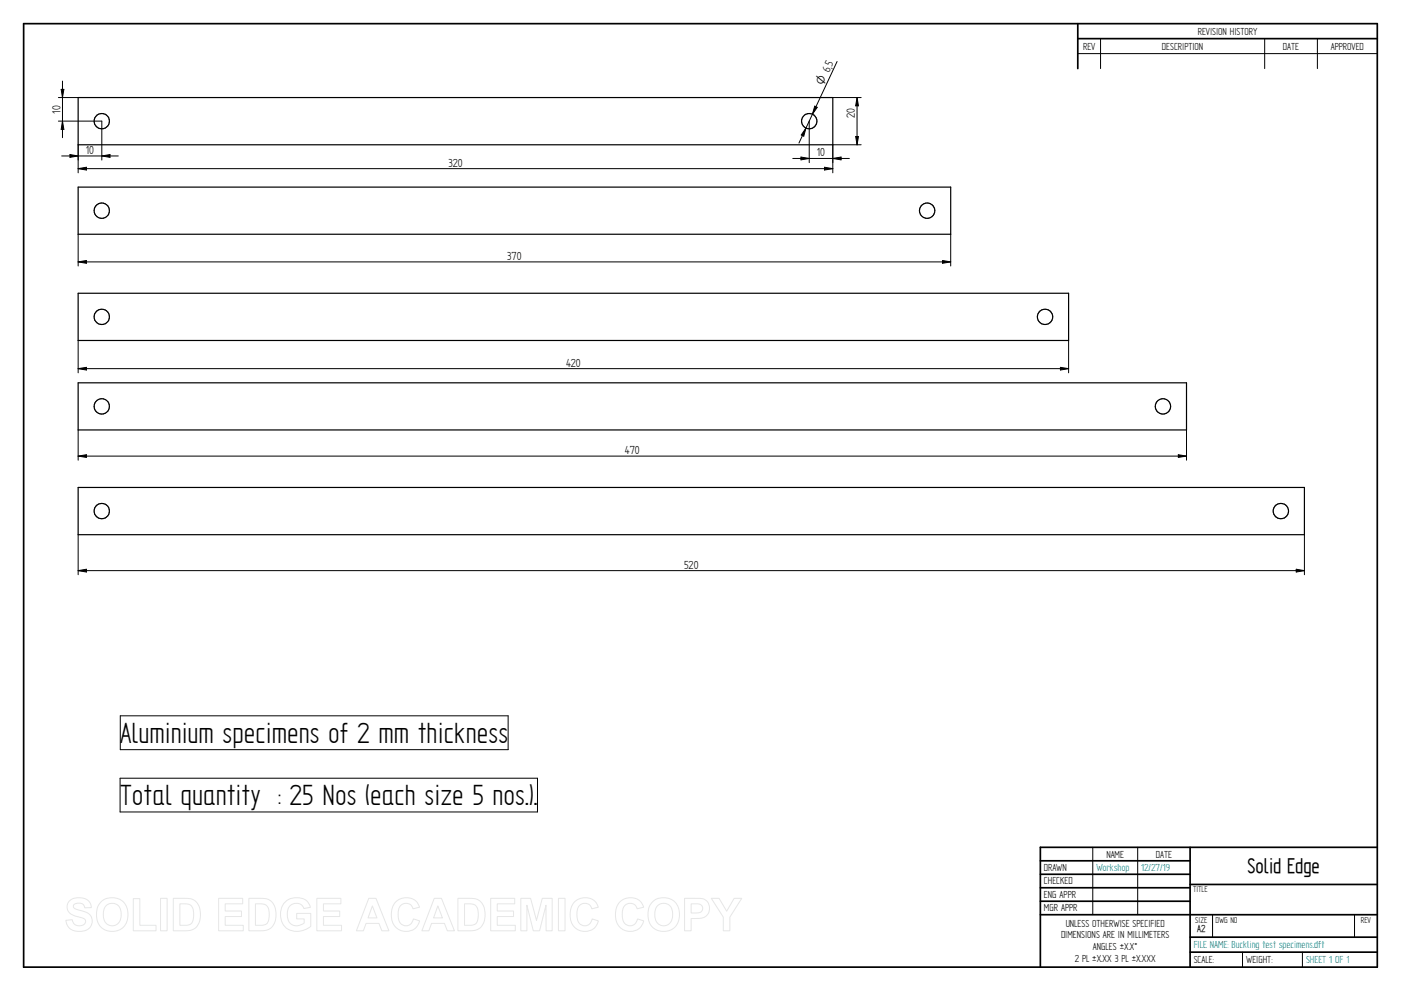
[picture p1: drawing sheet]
<svg xmlns="http://www.w3.org/2000/svg" width="594mm" height="420mm" viewBox="0 0 594 420" stroke-linecap="round" stroke-linejoin="round" font-family="sans-serif">
<g fill="none" stroke="#000" stroke-width=".72">
<path d="M10 10h574v400h-574zM457 10v19.1M457 16.4h127M504.6 359.2v50.8M584 359.2h-142.9v50.8M441.1 365h63.5M441.1 370.7h63.5M441.1 376.4h63.5M504.6 375h79.4M441.1 382.1h63.5M441.1 387.8h142.9M504.6 397.3h79.4"/>
<path d="M504.6 403.7h79.4"/>
</g>
<g fill="none" stroke="#000" stroke-width=".42">
<path d="M466.7 16.4v12.7M536.3 16.4v12.7M558.6 16.4v12.7M25.9 37.9h1.2l-.6 3.5zM26.5 34.4v24M355 26.1l-10.5 22.3M457 22.7h127M24.8 41.4h8.3M24.8 51.4h18.4v16.5M26.5 51.4l.6 3.5h-1.2zM341.8 54.3l-1 3.4-1-.5zM343.1 51.4v17.6"/>
<path d="M344.5 48.4l-5.7 12.3M345.5 45l1 .5-2 2.9zM353.1 41.4h12.1M362.8 57.9h1.2l-.6 3.5zM363.4 41.4l.6 3.5h-1.2zM363.4 41.4v20M26.2 66.1h24M29.7 65.5l3.4 .6-3.4 .6zM33.1 61.4v11.9M33.1 71.5l3.6-.6v1.2zM33.1 71.5h320M43.2 66.1l3.4-.6v1.2z"/>
<path d="M336.2 67.2h24M339.6 66.6l3.5 .6-3.5 .6zM349.6 70.9l3.5 .6-3.5 .6zM353.1 67.2l3.6-.6v1.2zM365.2 61.4h-12.1v11.9M33.1 99.3v13.5M403.1 99.3v13.5M33.1 111l3.6-.6v1.2zM33.1 111h370M399.7 110.4l3.4 .6-3.4 .6zM33.1 144.4v13.7M33.1 156.3l3.6-.6v1.2z"/>
<path d="M33.1 156.3h420M449.7 155.7l3.4 .6-3.4 .6zM453.1 144.4v13.7M33.1 182.3v12.8M33.1 193.4l3.6-.6v1.1zM33.1 193.4h470M499.7 192.8l3.4 .6-3.4 .5zM503.1 182.3v12.8M33.1 226.7v17M553.1 226.7v17M33.1 241.9l3.6-.6v1.2zM33.1 241.9h520"/>
<path d="M549.6 241.3l3.5 .6-3.5 .6zM51 303.5h164.5v14.3h-164.5zM50.9 329.9h177v14.4h-177zM463.4 359.2v28.6M482.4 359.2v28.6M514.2 387.9v9.4M574.4 387.9v9.4M526.9 403.7v6.3M552.3 403.7v6.3"/>
</g>
<g fill="none" stroke="#000" stroke-width=".51">
<path d="M33.1 41.4h320v20h-320zM33.1 79.3h370v20h-370zM33.1 124.3h420v20.1h-420zM33.1 162.3h470v20h-470zM33.1 206.7h520v20h-520z"/>
<circle cx="43.1" cy="51.4" r="3.3"/>
<circle cx="343.1" cy="51.4" r="3.3"/>
<circle cx="43.1" cy="89.3" r="3.2"/>
<circle cx="393.2" cy="89.3" r="3.3"/>
<circle cx="43.1" cy="134.4" r="3.3"/>
<circle cx="443.1" cy="134.3" r="3.3"/>
<circle cx="43.1" cy="172.3" r="3.2"/>
<circle cx="493.1" cy="172.3" r="3.3"/>
<circle cx="43.1" cy="216.7" r="3.3"/>
<circle cx="543.1" cy="216.7" r="3.3"/>
</g>
<g fill="#000">
<path d="M25.9 37.9h1.2l-.6 3.5zM26.5 51.4l.6 3.5h-1.2zM341.8 54.3l-1 3.4-1-.5zM345.5 45l1 .5-2 2.9zM362.8 57.9h1.2l-.6 3.5zM363.4 41.4l.6 3.5h-1.2zM29.7 65.5l3.4 .6-3.4 .6zM33.1 71.5l3.6-.6v1.2zM43.2 66.1l3.4-.6v1.2zM339.6 66.6l3.5 .6-3.5 .6zM349.6 70.9l3.5 .6-3.5 .6zM353.1 67.2l3.6-.6v1.2z"/>
<path d="M33.1 111l3.6-.6v1.2zM399.7 110.4l3.4 .6-3.4 .6zM33.1 156.3l3.6-.6v1.2zM449.7 155.7l3.4 .6-3.4 .6zM33.1 193.4l3.6-.6v1.1zM499.7 192.8l3.4 .6-3.4 .5zM33.1 241.9l3.6-.6v1.2zM549.6 241.3l3.5 .6-3.5 .6z"/>
</g>
<g fill="none" stroke="#e6e6e6" stroke-width=".42">
<path d="M29.6 381.8a6.5 6.5 0 0 1 8.5 .8l.6 2.2-2.8 .1a2.7 2.7 0 0 0-2.1-2 2.7 2.7 0 0 0-2.7 1.1 1.87 1.87 0 0 0 2.2 1.8l1.4 .4a4.4 4.4 0 0 1 4 6.2 6.4 6.4 0 0 1-9.1 1.3l-1.2-1.8-.5-1.7 2.7-.3a2.94 2.94 0 0 0 2.6 2.6 2.94 2.94 0 0 0 3.1-1.9 2.67 2.67 0 0 0-2.9-1.8 4.9 4.9 0 0 1-5-4.3l.4-1.6zM42.8 382.4a6.9 6.9 0 0 1 8.3-.8 6.9 6.9 0 0 1 3 7.7 6.7 6.7 0 0 1-8 5.5 6.7 6.7 0 0 1-5.1-8.3 6.1 6.1 0 0 1 1.8-4.1zM44.8 384.2a3.9 3.9 0 0 1 4.6-.8 3.9 3.9 0 0 1 2 4.3 3.8 3.8 0 0 1-1.9 4.3 3.8 3.8 0 0 1-4.6-.7 6.6 6.6 0 0 1-.1-7.1zM56.5 381h2.8v11.3h6.9v2.3h-9.7zM68.1 380.9h2.8v13.7h-2.8zM73.5 380.9h5a5.9 5.9 0 0 1 6.5 7 5.9 5.9 0 0 1-6.3 6.7h-5.2zM76.3 383.2h1.8a3.4 3.4 0 0 1 4 3.9v1.2a3.2 3.2 0 0 1-3.8 4h-2zM92.7 380.9h10.2v2.3h-7.4v3h6.9v2.4h-6.9v3.7h7.7v2.3h-10.5zM105.5 380.9h5.1a5.9 5.9 0 0 1 6.4 7 5.9 5.9 0 0 1-6.3 6.7h-5.2zM108.3 383.2h1.9a3.4 3.4 0 0 1 4 3.9v1.2a3.2 3.2 0 0 1-3.8 4h-2.1zM120.9 382.4a7.3 7.3 0 0 1 9.7 .1l1 2.2-2.7 .5a3.7 3.7 0 0 0-4.6-2 3.7 3.7 0 0 0-2.5 4.4 4.2 4.2 0 0 0 2.2 4.5 4.2 4.2 0 0 0 5-.8v-1.7h-3.2v-2.3h6v5.4a8.1 8.1 0 0 1-11.8-.8 8.3 8.3 0 0 1 .9-9.5zM134.4 380.9h10.2v2.3h-7.4v3h6.9v2.4h-6.9v3.7h7.6v2.3h-10.4z"/>
<path d="M156.4 380.9h3l5.5 13.7h-3l-1.2-3.1h-5.5l-1.1 3.1h-3zM157.9 384.1l1.9 5.1h-3.7zM167.7 382.5a6 6 0 0 1 10.2 2.1l-2.8 .7a3.2 3.2 0 0 0-3.9-2.2 3.2 3.2 0 0 0-2.4 3.8 4.6 4.6 0 0 0 2.5 5.5 3.2 3.2 0 0 0 4-2.8l2.6 .8a6.1 6.1 0 0 1-7.2 4.3 6.1 6.1 0 0 1-4.8-6.8 7.7 7.7 0 0 1 1.8-5.4zM184.1 380.9h3.1l5.5 13.7h-3l-1.2-3.1h-5.5l-1.1 3.1h-3zM185.7 384.1l1.9 5.1h-3.8zM194.2 380.9h5a5.9 5.9 0 0 1 6.5 7 5.9 5.9 0 0 1-6.3 6.7h-5.2zM197 383.2h1.8a3.4 3.4 0 0 1 4 3.9v1.2a3.2 3.2 0 0 1-3.8 4h-2zM208.1 380.9h10.2v2.3h-7.4v3h6.9v2.4h-6.9v3.7h7.6v2.3h-10.4zM220.8 380.9h4.2l2.5 9.3 2.4-9.3h4.2v13.7h-2.5l-.1-10.8-2.7 10.8h-2.7l-2.7-10.8v10.8h-2.6zM236.8 380.9h2.8v13.7h-2.8zM243.5 382.5a6 6 0 0 1 10.2 2.1l-2.8 .7a3.2 3.2 0 0 0-3.8-2.2 3.2 3.2 0 0 0-2.4 3.8 4.6 4.6 0 0 0 2.4 5.5 3.2 3.2 0 0 0 4-2.8l2.6 .8a6.1 6.1 0 0 1-7.2 4.3 6.1 6.1 0 0 1-4.7-6.8 7.7 7.7 0 0 1 1.7-5.4zM262.7 382.5a6 6 0 0 1 10.2 2.1l-2.7 .7a3.2 3.2 0 0 0-3.9-2.2 3.2 3.2 0 0 0-2.4 3.8 4.6 4.6 0 0 0 2.4 5.5 3.2 3.2 0 0 0 4-2.8l2.7 .8a6.1 6.1 0 0 1-7.2 4.3 6.1 6.1 0 0 1-4.8-6.8 7.7 7.7 0 0 1 1.7-5.4z"/>
<path d="M276.7 382.4a6.9 6.9 0 0 1 8.3-.8 6.9 6.9 0 0 1 3 7.7 6.7 6.7 0 0 1-8.1 5.5 6.7 6.7 0 0 1-5.1-8.3 6.1 6.1 0 0 1 1.9-4.1zM278.7 384.2a3.9 3.9 0 0 1 4.6-.8 3.9 3.9 0 0 1 1.9 4.3 3.8 3.8 0 0 1-1.8 4.3 3.8 3.8 0 0 1-4.7-.7 6.6 6.6 0 0 1 0-7.1zM290.3 380.9h5.2a4.4 4.4 0 0 1 5.4 4.3 4.4 4.4 0 0 1-5.4 4.2h-2.4v5.2h-2.8zM293.1 383.2h1.8a2.1 2.1 0 0 1 2.6 .6 2.1 2.1 0 0 1 0 2.6 3.4 3.4 0 0 1-2.9 .7h-1.5zM301.6 380.9h3.3l3.2 5.4 3.2-5.4h3.2l-5 7.9v5.8h-2.8v-5.8z"/>
</g>
<g font-size="14">
<text x="51" y="314.8">Aluminium specimens of 2 mm thickness</text>
<text x="50.9" y="341.2">Total quantity : 25 Nos (each size 5 nos.).</text>
</g>
<text font-size="10.1" x="529" y="370.2">Solid Edge</text>
<g font-size="5.6">
<text x="352.8" y="28.6" transform="rotate(-65 352.8 28.6)">5</text>
<text x="25.6" y="48.1" transform="rotate(-90 25.6 48.1)">10</text>
<text x="362.5" y="50" transform="rotate(-90 362.5 50)">20</text>
<text x="36.4" y="65.2">10</text>
<text x="190.1" y="70.7">320</text>
<text x="346.4" y="66.3">10</text>
<text x="215.1" y="110.2">370</text>
<text x="240" y="155.4">420</text>
<text x="265" y="192.5">470</text>
<text x="290.1" y="241">520</text>
</g>
<text font-size="5.4" x="349.1" y="36.6" transform="rotate(-65 349.1 36.6)">O 6,</text>
<g font-size="4.9">
<text x="507.9" y="14.7">REVISION HISTORY</text>
<text x="459.3" y="21">REV</text>
<text x="492.7" y="21">DESCRIPTION</text>
<text x="544" y="21">DATE</text>
<text x="564.3" y="21">APPROVED</text>
<text x="469.1" y="363.6">NAME</text>
<text x="490.1" y="363.6">DATE</text>
<text x="442.7" y="369.3">DRAWN</text>
<text x="442.7" y="375">CHECKED</text>
<text x="442.7" y="380.7">ENG APPR</text>
<text x="442.7" y="386.4">MGR APPR</text>
<text x="451.9" y="392.9">UNLESS OTHERWISE SPECIFIED</text>
<text x="449.9" y="397.9">DIMENSIONS ARE IN MILLIMETERS</text>
<text x="455.7" y="407.8">2 PL ±X.XX 3 PL ±X.XXX</text>
<text x="463.5" y="402.9">ANGLES ±X.X°</text>
<text x="506.2" y="408.3">SCALE:</text>
<text x="528.4" y="408.3">WEIGHT:</text>
</g>
<g font-size="4.9" fill="#008080">
<text x="464.9" y="369.3">Workshop</text>
<text x="483.9" y="369.3">12/27/19</text>
<text x="506.2" y="402">FILE NAME: Buckling test specimens.dft</text>
<text x="553.8" y="408.4">SHEET 1 OF 1</text>
</g>
<text font-size="4.8" x="507.7" y="395.3">A2</text>
<g font-size="4.1">
<text x="505.9" y="378.3">TITLE</text>
<text x="506.9" y="391.1">SIZE</text>
<text x="515.4" y="391.1">DWG NO</text>
<text x="577" y="391.1">REV</text>
</g>
</svg>
